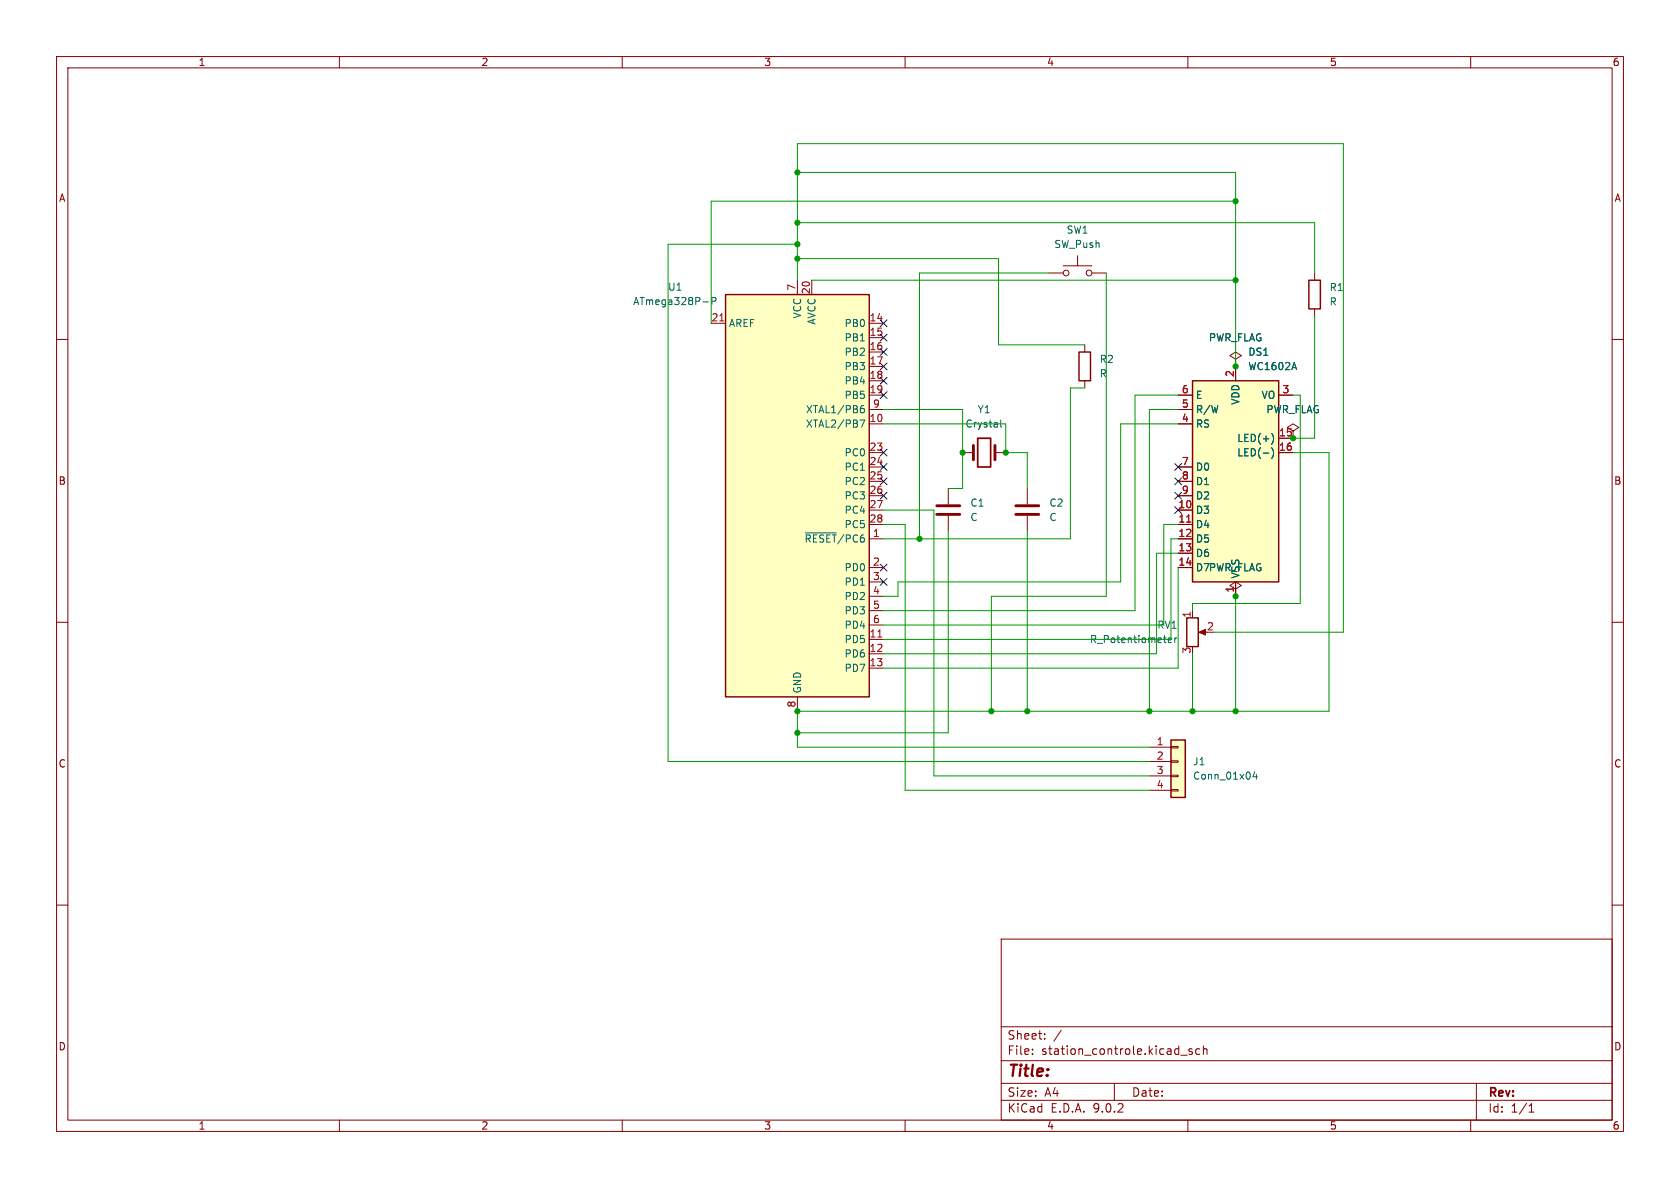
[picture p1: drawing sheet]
<svg xmlns="http://www.w3.org/2000/svg" width="297mm" height="210mm" viewBox="0 0 297 210" stroke-linecap="round" stroke-linejoin="round" font-family="sans-serif">
<g fill="none" stroke="#840000" stroke-width=".18">
<path d="M10 10h277v190h-277zM12 12h273v186h-273zM60 10v2M110 10v2M160 10v2M210 10v2M260 10v2M10 60h2M285 60h2M10 110h2M285 110h2M10 160h2"/>
<path d="M177 166h108v32h-108zM285 160h2M60 198v2M110 198v2M160 198v2M177 194.5h108M177 191.5h108M177 187.5h108M177 181.5h108M182.5 186.3v.1M182.5 185.5v.1M184.7 183.6v.1"/>
<path d="M184.7 182.8v.1M187.6 182.1l-1.3 2M197 191.5v3M208.7 186.5h1.2M210 198v2M210.7 185.5l-.3-.1-.2 .2v.2l.5 .2v.3h-.5M212.1 185.5l-.4-.1-.3 .3v.4l.1 .2h.6M212.7 185.5l.3-.1 .3 .1 .1 .9M212.7 184.9v1.5M260 198v2M261 191.5v6.5M270.3 196.6h.9"/>
<path d="M270.3 195.5l.4-.4v1.5"/>
</g>
<path d="M128.3 52.1h25.4v71.1h-25.4z" fill="#ffffc2"/>
<path d="M128.3 52.1h25.4v71.1h-25.4zM231.4 49.5h2v5.1h-2zM190.8 62.2h2v5.1h-2z" fill="none" stroke="#840000" stroke-width=".25"/>
<g fill="none" stroke="#840000" stroke-width=".18">
<path d="M125.7 57.2h2.6M141 49.5v2.6M143.5 49.5v2.6M153.7 57.2h2.5M153.7 59.7h2.5M232.4 48.3v1.2M232.4 54.6v1.3M153.7 62.2h2.5M153.7 64.8h2.5M153.7 67.3h2.5M153.7 69.9h2.5M153.7 72.4h2.5"/>
<path d="M153.7 74.9h2.5M191.8 61v1.2M191.8 67.3v1.3M153.7 80h2.5M153.7 82.6h2.5M153.7 85.1h2.5M153.7 87.6h2.5M153.7 90.2h2.5M153.7 92.7h2.5M153.7 95.3h2.5M167.6 86.4v2.8M167.6 91.2v2.8"/>
<path d="M181.6 86.4v2.8M181.6 91.2v2.8M153.7 100.3h2.5M153.7 102.9h2.5M153.7 105.4h2.5M153.7 108h2.5M153.7 110.5h2.5M153.7 113h2.5M153.7 115.6h2.5M153.7 118.1h2.5M141 123.2v2.5"/>
</g>
<path d="M127.2 56.7h.8M155.2 112.6h.7" fill="none" stroke="#a90000" stroke-width=".18"/>
<path d="M124.3 53.4h.9M125.9 53.2h.6l.1-.2-.1-.3-.6-.1v1.2M152 74.2h.9l-.6 1.3M152.2 72.3l.4-.1 .2 .2-.1 .5-.4 .1-.1-.2M152.7 71.7l-.4 .1-.1 .2M142.4 94.2h5.5" fill="none" stroke="#006464" stroke-width=".18"/>
<path d="M165.6 89.4h4.1M165.6 90.9h4.1M179.6 89.4h4M179.6 90.9h4" fill="none" stroke="#840000" stroke-width=".51"/>
<path d="M210.8 67.3h15.3v35.6h-15.3z" fill="#ffffc2"/>
<path d="M210.8 67.3h15.3v35.6h-15.3zM209.8 109.2h2v5.1h-2z" fill="none" stroke="#840000" stroke-width=".25"/>
<g fill="none" stroke="#840000" stroke-width=".18">
<path d="M185.4 48.3h2.6M188 47h5M190.5 45.2v1.8M193 48.3h2.6M208.3 69.9h2.5M208.3 72.4h2.5M208.3 74.9h2.5M218.4 63.5l1.1-.6-1.1-.7-1 .7 1 .6v1.3M218.4 64.8h.1M218.4 64.8v2.5M226.1 69.9h2.5M226.1 77.5h2.5"/>
<path d="M228.6 76.2l1-.6-1-.7-1 .7 1 .6v1.3M228.6 77.5h.1M170.2 80h1.9M175.9 80h1.9M208.3 82.6h2.5M208.3 85.1h2.5M208.3 87.6h2.5M208.3 90.2h2.5M208.3 92.7h2.5M208.3 95.3h2.5M208.3 97.8h2.5M226.1 80h2.5"/>
<path d="M208.3 100.3h2.5M210.8 108v1.2M212.3 111.8h1.1M218.4 104.1l1.1-.6-1.1-.6-1 .6 1 .6v1.3M218.4 105.4h.1M218.4 102.9v2.5"/>
<circle cx="188.5" cy="48.3" r=".51"/>
<circle cx="192.5" cy="48.3" r=".51"/>
</g>
<path d="M209.8 92.3h.7" fill="none" stroke="#a90000" stroke-width=".18"/>
<path d="M176.9 74.2v1.1l.2 .2M224.8 76.6a1.46 1.46 0 0 1 0 1.9M224.8 79.1a1.46 1.46 0 0 1 0 2M206.5 113.2l.6-.1v-.3h-.4l-.2 .1 .1 .6h.5M207.7 112.8v.8M208 112.8l-.3 .2" fill="none" stroke="#006464" stroke-width=".18"/>
<path d="M172.1 78.7v2.6M175.9 78.7v2.6" fill="none" stroke="#840000" stroke-width=".51"/>
<path d="M172.8 77.5h2.3v5.1h-2.3z" fill="none" stroke="#840000" stroke-width=".3"/>
<path d="M212 111.8l1.1-.5v1z" fill="#840000" stroke="#840000" stroke-width=".18"/>
<path d="M207 130.8h2.5v10.2h-2.5z" fill="#ffffc2"/>
<path d="M207 130.8h2.5v10.2h-2.5z" fill="none" stroke="#840000" stroke-width=".25"/>
<g fill="none" stroke="#840000" stroke-width=".18">
<path d="M208.3 69.9h2.5M208.3 72.4h2.5M208.3 74.9h2.5M218.4 64.8h.1M218.4 64.8v2.5M226.1 69.9h2.5M226.1 77.5h2.5M228.6 77.5h.1M208.3 82.6h2.5M208.3 85.1h2.5M208.3 87.6h2.5M208.3 90.2h2.5"/>
<path d="M208.3 92.7h2.5M208.3 95.3h2.5M208.3 97.8h2.5M226.1 80h2.5M208.3 100.3h2.5M218.4 105.4h.1M218.4 102.9v2.5M203.2 132.1h3.8M203.2 134.6h3.8M203.2 137.2h3.8M203.2 139.7h3.8M207 132h1.3v.2h-1.3z"/>
<path d="M207 134.5h1.3v.2h-1.3zM207 137h1.3v.3h-1.3zM207 139.6h1.3v.2h-1.3z"/>
</g>
<path d="M224.8 76.6a1.46 1.46 0 0 1 0 1.9M224.8 79.1a1.46 1.46 0 0 1 0 2M221.8 136.4l-.3 .9h.8M222.1 136.9v.8" fill="none" stroke="#006464" stroke-width=".18"/>
<g fill="none" stroke="#009600" stroke-width=".18">
<path d="M141 30.5h77.4v34.3M141 39.4h91.4v8.9M218.4 35.6h-92.7v21.6M141 43.2h-22.9v91.4h85.1M141 49.5v-24.1h96.5v86.4h-22.9M141 45.7h35.5v15.3h15.3M143.5 49.5h74.9M185.4 48.3h-22.8v47M195.6 48.3v57.1h-20.3v20.3M232.4 55.9v21.6h-3.8M156.2 72.4h14v14h-2.6M156.2 74.9h21.6v5.1h3.8v6.4"/>
<path d="M191.8 68.6h-2.6v26.7h-33M208.3 74.9h-10.2v28h-39.4v2.5h-2.5M208.3 69.9h-7.6v38.1h-44.5M208.3 72.4h-5.1v53.3M228.6 69.9h1.3v36.8h-19.1v1.3M156.2 92.7h3.8v47h43.2M156.2 90.2h8.9v47h38.1M167.6 94v35.5h-26.6M181.6 94v31.7M208.3 92.7h-2.6v17.8h-49.5M208.3 95.3h-1.3v17.7h-50.8M208.3 97.8h-3.8v17.8h-48.3"/>
<path d="M228.6 80h6.3v45.7h-93.9v6.4h62.2M208.3 100.3v17.8h-52.1M210.8 115.6v10.1M218.4 105.4v20.3"/>
</g>
<g fill="none" stroke="#000084" stroke-width=".18">
<path d="M155.6 59.1l1.2 1.2M155.6 56.5l1.2 1.3M156.8 59.1l-1.2 1.2M156.8 56.5l-1.2 1.3M155.6 66.7l1.2 1.2M155.6 64.2l1.2 1.2M155.6 69.2l1.2 1.3M155.6 61.6l1.2 1.2M155.6 79.4l1.2 1.2M156.8 66.7l-1.2 1.2M156.8 64.2l-1.2 1.2M156.8 69.2l-1.2 1.3"/>
<path d="M156.8 61.6l-1.2 1.2M156.8 79.4l-1.2 1.2M155.6 81.9l1.2 1.3M155.6 87l1.2 1.2M155.6 99.7l1.2 1.2M155.6 84.5l1.2 1.2M156.8 81.9l-1.2 1.3M156.8 87l-1.2 1.2M156.8 99.7l-1.2 1.2M156.8 84.5l-1.2 1.2M207.7 89.6l1.2 1.2M207.7 81.9l1.2 1.3"/>
<path d="M207.7 84.5l1.2 1.2M207.7 87l1.2 1.2M208.9 89.6l-1.2 1.2M208.9 81.9l-1.2 1.3M208.9 84.5l-1.2 1.2M208.9 87l-1.2 1.2M155.6 102.3l1.2 1.2M156.8 102.3l-1.2 1.2"/>
</g>
<path d="M209.8 92.3h.7" fill="none" stroke="#a90000" stroke-width=".18"/>
<g fill="#009600" stroke="#009600" stroke-width=".18">
<circle cx="141" cy="45.7" r=".46"/>
<circle cx="141" cy="125.7" r=".46"/>
<circle cx="170.2" cy="80" r=".46"/>
<circle cx="162.6" cy="95.3" r=".46"/>
<circle cx="141" cy="39.4" r=".46"/>
<circle cx="141" cy="30.5" r=".46"/>
<circle cx="141" cy="43.2" r=".46"/>
<circle cx="141" cy="129.5" r=".46"/>
<circle cx="181.6" cy="125.7" r=".46"/>
<circle cx="203.2" cy="125.7" r=".46"/>
<circle cx="218.4" cy="125.7" r=".46"/>
<circle cx="210.8" cy="125.7" r=".46"/>
<circle cx="218.4" cy="105.4" r=".46"/>
<circle cx="177.8" cy="80" r=".46"/>
<circle cx="228.6" cy="77.5" r=".46"/>
<circle cx="218.4" cy="49.5" r=".46"/>
<circle cx="218.4" cy="35.6" r=".46"/>
<circle cx="218.4" cy="64.8" r=".46"/>
<circle cx="175.3" cy="125.7" r=".46"/>
</g>
<text font-size="2.8" fill="#840000" x="178" y="190.9">Title:</text>
<g font-size="2.1" fill="#840000">
<text x="178" y="184">Sheet:</text>
<text x="178" y="186.7">File:</text>
<text x="184.1" y="186.7">station_controle.kicad_sch</text>
<text x="178" y="196.9">KiCad</text>
<text x="178" y="194.1">Size:</text>
<text x="184.7" y="194.1">A4</text>
<text x="185.7" y="196.9">E.D.A.</text>
<text x="193.3" y="196.9">9.0.2</text>
<text x="200" y="194.1">Date:</text>
<text x="263" y="194.3">Rev:</text>
<text x="263" y="196.9">Id:</text>
<text x="267.1" y="196.9">1/1</text>
</g>
<g font-size="1.8" fill="#840000">
<text x="35" y="11.9">1</text>
<text x="85" y="11.9">2</text>
<text x="135" y="11.9">3</text>
<text x="185" y="11.9">4</text>
<text x="235" y="11.9">5</text>
<text x="285" y="11.9">6</text>
<text x="10.3" y="35.9">A</text>
<text x="285.3" y="35.9">A</text>
<text x="10.3" y="85.9">B</text>
<text x="285.3" y="85.9">B</text>
<text x="10.3" y="135.9">C</text>
<text x="285.3" y="135.9">C</text>
<text x="10.3" y="185.9">D</text>
<text x="285.3" y="185.9">D</text>
<text x="35" y="199.9">1</text>
<text x="85" y="199.9">2</text>
<text x="135" y="199.9">3</text>
<text x="185" y="199.9">4</text>
<text x="235" y="199.9">5</text>
<text x="285" y="199.9">6</text>
</g>
<g font-size="1.8" fill="#006464">
<text x="188.5" y="41.5">SW1</text>
<text x="186.3" y="44">SW_Push</text>
<text x="118" y="51.6">U1</text>
<text x="235" y="51.7">R1</text>
<text x="111.8" y="54.1">ATmega328P-P</text>
<text x="128.8" y="58">AREF</text>
<text x="141.8" y="56.4" transform="rotate(-90 141.8 56.4)">VCC</text>
<text x="144.4" y="57.5" transform="rotate(-90 144.4 57.5)">AVCC</text>
<text x="149.2" y="58">PB0</text>
<text x="235" y="54.2">R</text>
<text x="149.2" y="60.6">PB1</text>
<text x="149.2" y="63.1">PB2</text>
<text x="149.2" y="65.6">PB3</text>
<text x="194.3" y="64.4">R2</text>
<text x="213.6" y="60.6">PWR_FLAG</text>
<text x="220.6" y="63.1">DS1</text>
<text x="220.6" y="65.6">WC1602A</text>
<text x="149.2" y="68.2">PB4</text>
<text x="149.2" y="70.7">PB5</text>
<text x="194.3" y="66.9">R</text>
<text x="211.3" y="70.7">E</text>
<text x="219.3" y="71.6" transform="rotate(-90 219.3 71.6)">VDD</text>
<text x="222.9" y="70.7">VO</text>
<text x="142.4" y="73.3">XTAL1/PB6</text>
<text x="142.4" y="75.8">XTAL2/PB7</text>
<text x="170.6" y="75.8">Crystal</text>
<text x="172.7" y="73.3">Y1</text>
<text x="211.3" y="73.3">R/W</text>
<text x="211.3" y="75.8">RS</text>
<text x="223.8" y="73.3">PWR_FLAG</text>
<text x="149.2" y="80.9">PC0</text>
<text x="149.2" y="83.4">PC1</text>
<text x="211.3" y="83.4">D0</text>
<text x="218.6" y="78.3">LED(+)</text>
<text x="218.6" y="80.9">LED(-)</text>
<text x="149.2" y="86">PC2</text>
<text x="149.2" y="88.5">PC3</text>
<text x="171.5" y="89.8">C1</text>
<text x="185.4" y="89.8">C2</text>
<text x="211.3" y="86">D1</text>
<text x="211.3" y="88.5">D2</text>
<text x="149.2" y="91">PC4</text>
<text x="149.2" y="93.6">PC5</text>
<text x="171.5" y="92.3">C</text>
<text x="185.4" y="92.3">C</text>
<text x="211.3" y="91">D3</text>
<text x="211.3" y="93.6">D4</text>
<text x="142.1" y="96.1">~{RESET}/PC6</text>
<text x="149.2" y="101.2">PD0</text>
<text x="211.3" y="96.1">D5</text>
<text x="211.3" y="98.7">D6</text>
<text x="211.3" y="101.2">D7PWR_FLAG</text>
<text x="149.2" y="103.7">PD1</text>
<text x="149.2" y="106.3">PD2</text>
<text x="219.3" y="102.4" transform="rotate(-90 219.3 102.4)">VSS</text>
<text x="149.2" y="108.8">PD3</text>
<text x="149.2" y="111.4">PD4</text>
<text x="149.2" y="113.9">PD5</text>
<text x="192.6" y="113.9">R_Potentiometer</text>
<text x="204.5" y="111.4">RV1</text>
<text x="149.2" y="116.4">PD6</text>
<text x="149.2" y="119">PD7</text>
<text x="141.8" y="122.7" transform="rotate(-90 141.8 122.7)">GND</text>
<text x="210.8" y="135.5">J1</text>
<text x="210.8" y="138">Conn_01x04</text>
</g>
<g font-size="1.8" fill="#a90000">
<text x="140.7" y="51.5" transform="rotate(-90 140.7 51.5)">7</text>
<text x="143.3" y="52.1" transform="rotate(-90 143.3 52.1)">20</text>
<text x="125.7" y="56.9">21</text>
<text x="153.6" y="56.9">14</text>
<text x="153.6" y="59.4">15</text>
<text x="153.6" y="62">16</text>
<text x="153.6" y="64.5">17</text>
<text x="153.6" y="67.1">18</text>
<text x="153.6" y="69.6">19</text>
<text x="208.8" y="69.6">6</text>
<text x="218.2" y="66.7" transform="rotate(-90 218.2 66.7)">2</text>
<text x="226.6" y="69.6">3</text>
<text x="153.6" y="74.7">10</text>
<text x="154.2" y="72.1">9</text>
<text x="208.8" y="72.1">5</text>
<text x="208.8" y="74.7">4</text>
<text x="226" y="77.2">15</text>
<text x="153.6" y="79.8">23</text>
<text x="153.6" y="82.3">24</text>
<text x="208.8" y="82.3">7</text>
<text x="226" y="79.8">16</text>
<text x="153.6" y="84.8">25</text>
<text x="153.6" y="87.4">26</text>
<text x="153.6" y="89.9">27</text>
<text x="208.2" y="89.9">10</text>
<text x="208.8" y="84.8">8</text>
<text x="208.8" y="87.4">9</text>
<text x="153.6" y="92.5">28</text>
<text x="154.2" y="95">1</text>
<text x="208.2" y="92.5">11</text>
<text x="208.2" y="95">12</text>
<text x="154.2" y="100.1">2</text>
<text x="208.2" y="97.5">13</text>
<text x="208.2" y="100.1">14</text>
<text x="154.2" y="102.6">3</text>
<text x="154.2" y="105.2">4</text>
<text x="154.2" y="107.7">5</text>
<text x="218.2" y="104.8" transform="rotate(-90 218.2 104.8)">1</text>
<text x="153.6" y="112.8">11</text>
<text x="154.2" y="110.2">6</text>
<text x="210.6" y="109.3" transform="rotate(-90 210.6 109.3)">1</text>
<text x="213.3" y="111.5">2</text>
<text x="153.6" y="115.3">12</text>
<text x="153.6" y="117.9">13</text>
<text x="210.6" y="115.6" transform="rotate(-90 210.6 115.6)">3</text>
<text x="140.7" y="125.2" transform="rotate(-90 140.7 125.2)">8</text>
<text x="204.4" y="131.8">1</text>
<text x="204.4" y="134.4">2</text>
<text x="204.4" y="136.9">3</text>
<text x="204.4" y="139.4">4</text>
</g>
</svg>
